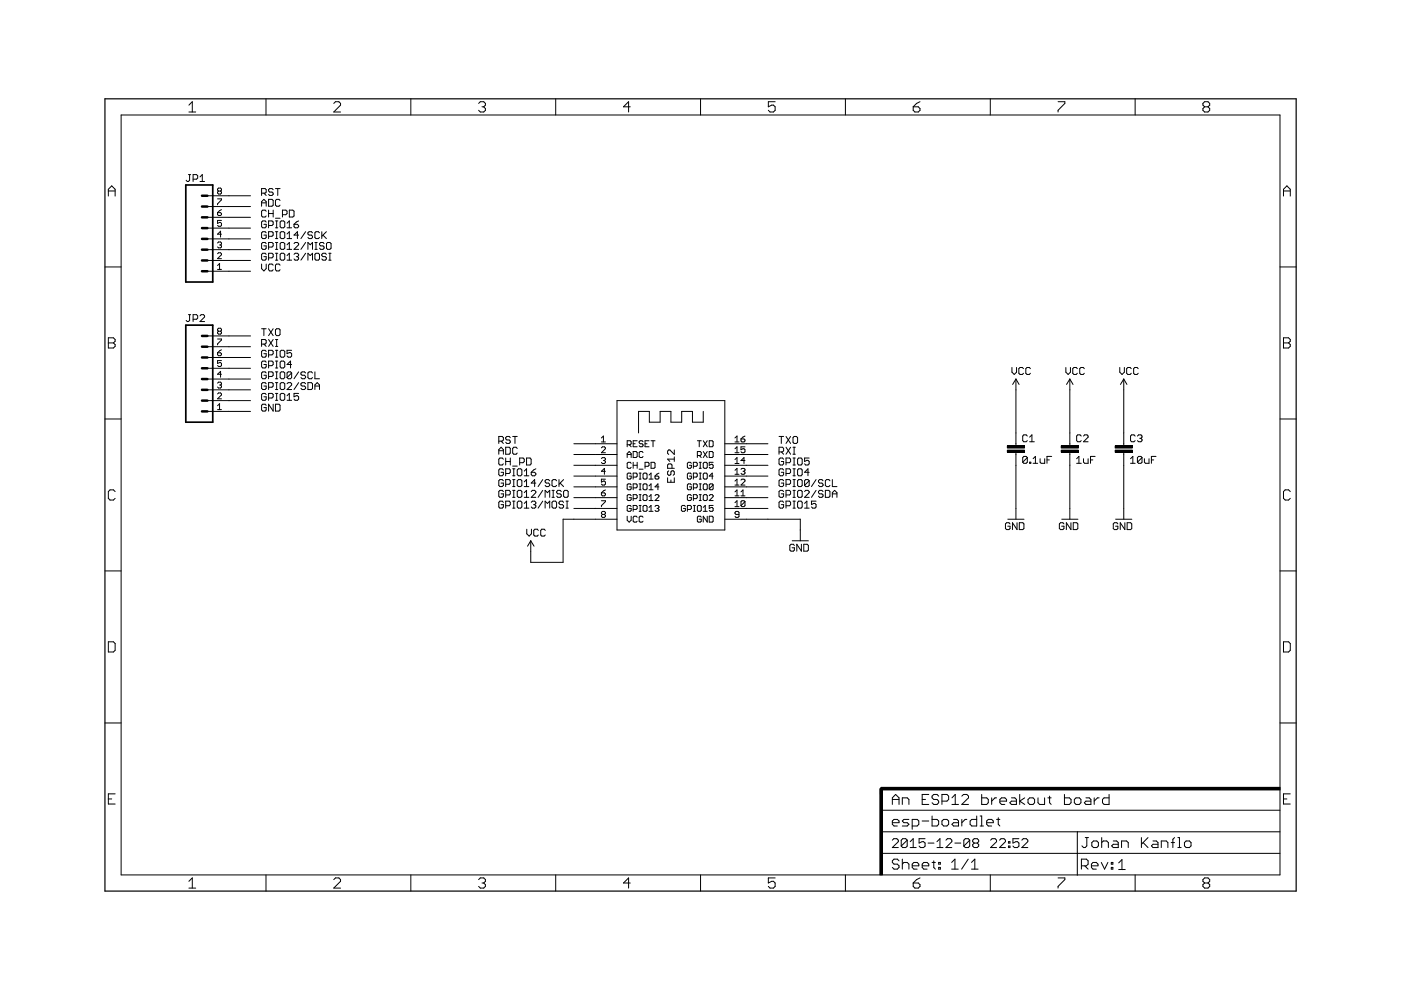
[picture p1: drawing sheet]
<?xml version="1.0" encoding="utf-8"?>
<!DOCTYPE eagle SYSTEM "eagle.dtd">
<!--
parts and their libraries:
SparkFun-Connectors: Licensing: Creative Commons ShareAlike 4.0 International - https://creativecommons.org/licenses/by-sa/4.0
-->
<eagle version="6.5.0">
<drawing>
<settings>
<setting alwaysvectorfont="yes"/>
<setting verticaltext="up"/>
</settings>
<grid distance="0.1" unitdist="inch" unit="inch" style="lines" multiple="1" display="no" altdistance="0.01" altunitdist="inch" altunit="inch"/>
<schematic xreflabel="%F%N/%S.%C%R" xrefpart="/%S.%C%R">
<libraries>
<library name="adafruit">
<symbols>
<symbol name="ESP8266-12">
<wire x1="-12.7" y1="15.24" x2="12.7" y2="15.24" width="0.254" layer="94"/>
<wire x1="12.7" y1="15.24" x2="12.7" y2="-15.24" width="0.254" layer="94"/>
<wire x1="12.7" y1="-15.24" x2="-12.7" y2="-15.24" width="0.254" layer="94"/>
<wire x1="-12.7" y1="-15.24" x2="-12.7" y2="15.24" width="0.254" layer="94"/>
<wire x1="-7.62" y1="7.62" x2="-7.62" y2="12.7" width="0.254" layer="94"/>
<wire x1="-7.62" y1="12.7" x2="-5.08" y2="12.7" width="0.254" layer="94"/>
<wire x1="-5.08" y1="12.7" x2="-5.08" y2="10.16" width="0.254" layer="94"/>
<wire x1="-5.08" y1="10.16" x2="-2.54" y2="10.16" width="0.254" layer="94"/>
<wire x1="-2.54" y1="10.16" x2="-2.54" y2="12.7" width="0.254" layer="94"/>
<wire x1="-2.54" y1="12.7" x2="0" y2="12.7" width="0.254" layer="94"/>
<wire x1="0" y1="12.7" x2="0" y2="10.16" width="0.254" layer="94"/>
<wire x1="0" y1="10.16" x2="2.54" y2="10.16" width="0.254" layer="94"/>
<wire x1="2.54" y1="10.16" x2="2.54" y2="12.7" width="0.254" layer="94"/>
<wire x1="2.54" y1="12.7" x2="5.08" y2="12.7" width="0.254" layer="94"/>
<wire x1="5.08" y1="12.7" x2="5.08" y2="10.16" width="0.254" layer="94"/>
<wire x1="5.08" y1="10.16" x2="7.62" y2="10.16" width="0.254" layer="94"/>
<wire x1="7.62" y1="10.16" x2="7.62" y2="12.7" width="0.254" layer="94"/>
<pin name="RESET" x="-17.78" y="5.08" length="middle" direction="in"/>
<pin name="ADC" x="-17.78" y="2.54" length="middle" direction="pas"/>
<pin name="CH_PD" x="-17.78" y="0" length="middle" direction="in"/>
<pin name="GPIO16" x="-17.78" y="-2.54" length="middle"/>
<pin name="GPIO14" x="-17.78" y="-5.08" length="middle"/>
<pin name="GPIO12" x="-17.78" y="-7.62" length="middle"/>
<pin name="GPIO13" x="-17.78" y="-10.16" length="middle"/>
<pin name="VCC" x="-17.78" y="-12.7" length="middle" direction="pwr"/>
<pin name="GND" x="17.78" y="-12.7" length="middle" direction="pwr" rot="R180"/>
<pin name="GPIO15" x="17.78" y="-10.16" length="middle" rot="R180"/>
<pin name="GPIO2" x="17.78" y="-7.62" length="middle" rot="R180"/>
<pin name="GPIO0" x="17.78" y="-5.08" length="middle" rot="R180"/>
<pin name="GPIO4" x="17.78" y="-2.54" length="middle" rot="R180"/>
<pin name="GPIO5" x="17.78" y="0" length="middle" rot="R180"/>
<pin name="RXD" x="17.78" y="2.54" length="middle" direction="in" rot="R180"/>
<pin name="TXD" x="17.78" y="5.08" length="middle" direction="out" rot="R180"/>
<text x="0" y="0" size="1.778" layer="94" font="vector" ratio="12" rot="R90" align="center">ESP12</text>
</symbol>
</symbols>
<devicesets>
<deviceset name="ESP-12" prefix="X" uservalue="yes">
<gates>
<gate name="G$1" symbol="ESP8266-12" x="0" y="0"/>
</gates>
<devices>
<device name="" package="ESP-12">
<connects>
<connect gate="G$1" pin="ADC" pad="2"/>
<connect gate="G$1" pin="CH_PD" pad="3"/>
<connect gate="G$1" pin="GND" pad="9"/>
<connect gate="G$1" pin="GPIO0" pad="12"/>
<connect gate="G$1" pin="GPIO12" pad="6"/>
<connect gate="G$1" pin="GPIO13" pad="7"/>
<connect gate="G$1" pin="GPIO14" pad="5"/>
<connect gate="G$1" pin="GPIO15" pad="10"/>
<connect gate="G$1" pin="GPIO16" pad="4"/>
<connect gate="G$1" pin="GPIO2" pad="11"/>
<connect gate="G$1" pin="GPIO4" pad="13"/>
<connect gate="G$1" pin="GPIO5" pad="14"/>
<connect gate="G$1" pin="RESET" pad="1"/>
<connect gate="G$1" pin="RXD" pad="15"/>
<connect gate="G$1" pin="TXD" pad="16"/>
<connect gate="G$1" pin="VCC" pad="8"/>
</connects>
<technologies>
<technology name=""/>
</technologies>
</device>
</devices>
</deviceset>
</devicesets>
</library>
<library name="SparkFun-Connectors">
<symbols>
<symbol name="M08">
<wire x1="1.27" y1="-10.16" x2="-5.08" y2="-10.16" width="0.4064" layer="94"/>
<wire x1="-1.27" y1="-2.54" x2="0" y2="-2.54" width="0.6096" layer="94"/>
<wire x1="-1.27" y1="-5.08" x2="0" y2="-5.08" width="0.6096" layer="94"/>
<wire x1="-1.27" y1="-7.62" x2="0" y2="-7.62" width="0.6096" layer="94"/>
<wire x1="-5.08" y1="12.7" x2="-5.08" y2="-10.16" width="0.4064" layer="94"/>
<wire x1="1.27" y1="-10.16" x2="1.27" y2="12.7" width="0.4064" layer="94"/>
<wire x1="-5.08" y1="12.7" x2="1.27" y2="12.7" width="0.4064" layer="94"/>
<wire x1="-1.27" y1="2.54" x2="0" y2="2.54" width="0.6096" layer="94"/>
<wire x1="-1.27" y1="0" x2="0" y2="0" width="0.6096" layer="94"/>
<wire x1="-1.27" y1="5.08" x2="0" y2="5.08" width="0.6096" layer="94"/>
<wire x1="-1.27" y1="7.62" x2="0" y2="7.62" width="0.6096" layer="94"/>
<wire x1="-1.27" y1="10.16" x2="0" y2="10.16" width="0.6096" layer="94"/>
<text x="-5.08" y="-12.7" size="1.778" layer="96">&gt;VALUE</text>
<text x="-5.08" y="13.462" size="1.778" layer="95">&gt;NAME</text>
<pin name="1" x="5.08" y="-7.62" visible="pad" length="middle" direction="pas" swaplevel="1" rot="R180"/>
<pin name="2" x="5.08" y="-5.08" visible="pad" length="middle" direction="pas" swaplevel="1" rot="R180"/>
<pin name="3" x="5.08" y="-2.54" visible="pad" length="middle" direction="pas" swaplevel="1" rot="R180"/>
<pin name="4" x="5.08" y="0" visible="pad" length="middle" direction="pas" swaplevel="1" rot="R180"/>
<pin name="5" x="5.08" y="2.54" visible="pad" length="middle" direction="pas" swaplevel="1" rot="R180"/>
<pin name="6" x="5.08" y="5.08" visible="pad" length="middle" direction="pas" swaplevel="1" rot="R180"/>
<pin name="7" x="5.08" y="7.62" visible="pad" length="middle" direction="pas" swaplevel="1" rot="R180"/>
<pin name="8" x="5.08" y="10.16" visible="pad" length="middle" direction="pas" swaplevel="1" rot="R180"/>
</symbol>
</symbols>
<devicesets>
<deviceset name="M08" prefix="JP" uservalue="yes">
<gates>
<gate name="G$1" symbol="M08" x="-2.54" y="0"/>
</gates>
<devices>
<device name="SILK_FEMALE_PTH" package="1X08">
<connects>
<connect gate="G$1" pin="1" pad="1"/>
<connect gate="G$1" pin="2" pad="2"/>
<connect gate="G$1" pin="3" pad="3"/>
<connect gate="G$1" pin="4" pad="4"/>
<connect gate="G$1" pin="5" pad="5"/>
<connect gate="G$1" pin="6" pad="6"/>
<connect gate="G$1" pin="7" pad="7"/>
<connect gate="G$1" pin="8" pad="8"/>
</connects>
<technologies>
<technology name="">
<attribute name="PROD_ID" value="CONN-08438"/>
</technology>
</technologies>
</device>
<device name="LOCK" package="1X08_LOCK">
<connects>
<connect gate="G$1" pin="1" pad="1"/>
<connect gate="G$1" pin="2" pad="2"/>
<connect gate="G$1" pin="3" pad="3"/>
<connect gate="G$1" pin="4" pad="4"/>
<connect gate="G$1" pin="5" pad="5"/>
<connect gate="G$1" pin="6" pad="6"/>
<connect gate="G$1" pin="7" pad="7"/>
<connect gate="G$1" pin="8" pad="8"/>
</connects>
<technologies>
<technology name=""/>
</technologies>
</device>
<device name="LOCK_LONGPADS" package="1X08_LOCK_LONGPADS">
<connects>
<connect gate="G$1" pin="1" pad="1"/>
<connect gate="G$1" pin="2" pad="2"/>
<connect gate="G$1" pin="3" pad="3"/>
<connect gate="G$1" pin="4" pad="4"/>
<connect gate="G$1" pin="5" pad="5"/>
<connect gate="G$1" pin="6" pad="6"/>
<connect gate="G$1" pin="7" pad="7"/>
<connect gate="G$1" pin="8" pad="8"/>
</connects>
<technologies>
<technology name=""/>
</technologies>
</device>
<device name="LONGPADS" package="1X08_LONGPADS">
<connects>
<connect gate="G$1" pin="1" pad="1"/>
<connect gate="G$1" pin="2" pad="2"/>
<connect gate="G$1" pin="3" pad="3"/>
<connect gate="G$1" pin="4" pad="4"/>
<connect gate="G$1" pin="5" pad="5"/>
<connect gate="G$1" pin="6" pad="6"/>
<connect gate="G$1" pin="7" pad="7"/>
<connect gate="G$1" pin="8" pad="8"/>
</connects>
<technologies>
<technology name=""/>
</technologies>
</device>
<device name="3.5MM-8" package="SCREWTERMINAL-3.5MM-8">
<connects>
<connect gate="G$1" pin="1" pad="1"/>
<connect gate="G$1" pin="2" pad="2"/>
<connect gate="G$1" pin="3" pad="3"/>
<connect gate="G$1" pin="4" pad="4"/>
<connect gate="G$1" pin="5" pad="5"/>
<connect gate="G$1" pin="6" pad="6"/>
<connect gate="G$1" pin="7" pad="7"/>
<connect gate="G$1" pin="8" pad="8"/>
</connects>
<technologies>
<technology name=""/>
</technologies>
</device>
<device name="SMD-STRAIGHT-FEMALE" package="1X08_SMD">
<connects>
<connect gate="G$1" pin="1" pad="1"/>
<connect gate="G$1" pin="2" pad="2"/>
<connect gate="G$1" pin="3" pad="3"/>
<connect gate="G$1" pin="4" pad="4"/>
<connect gate="G$1" pin="5" pad="5"/>
<connect gate="G$1" pin="6" pad="6"/>
<connect gate="G$1" pin="7" pad="7"/>
<connect gate="G$1" pin="8" pad="8"/>
</connects>
<technologies>
<technology name="">
<attribute name="PROD_ID" value="CONN-10204"/>
</technology>
</technologies>
</device>
<device name="SMD-STRAIGHT-ALT-FEMALE" package="1X08_SMD_ALT">
<connects>
<connect gate="G$1" pin="1" pad="1"/>
<connect gate="G$1" pin="2" pad="2"/>
<connect gate="G$1" pin="3" pad="3"/>
<connect gate="G$1" pin="4" pad="4"/>
<connect gate="G$1" pin="5" pad="5"/>
<connect gate="G$1" pin="6" pad="6"/>
<connect gate="G$1" pin="7" pad="7"/>
<connect gate="G$1" pin="8" pad="8"/>
</connects>
<technologies>
<technology name="">
<attribute name="PROD_ID" value="CONN-10204"/>
</technology>
</technologies>
</device>
<device name="SMD-COMBO-FEMALE" package="1X08_SMD_COMBINED">
<connects>
<connect gate="G$1" pin="1" pad="1"/>
<connect gate="G$1" pin="2" pad="2"/>
<connect gate="G$1" pin="3" pad="3"/>
<connect gate="G$1" pin="4" pad="4"/>
<connect gate="G$1" pin="5" pad="5"/>
<connect gate="G$1" pin="6" pad="6"/>
<connect gate="G$1" pin="7" pad="7"/>
<connect gate="G$1" pin="8" pad="8"/>
</connects>
<technologies>
<technology name="">
<attribute name="PROD_ID" value="CONN-10204"/>
</technology>
</technologies>
</device>
<device name="BM08B-SRSS-TB" package="BM08B-SRSS-TB">
<connects>
<connect gate="G$1" pin="1" pad="1"/>
<connect gate="G$1" pin="2" pad="2"/>
<connect gate="G$1" pin="3" pad="3"/>
<connect gate="G$1" pin="4" pad="4"/>
<connect gate="G$1" pin="5" pad="5"/>
<connect gate="G$1" pin="6" pad="6"/>
<connect gate="G$1" pin="7" pad="7"/>
<connect gate="G$1" pin="8" pad="8"/>
</connects>
<technologies>
<technology name=""/>
</technologies>
</device>
<device name="SMD-MALE" package="1X08_SMD_MALE">
<connects>
<connect gate="G$1" pin="1" pad="1"/>
<connect gate="G$1" pin="2" pad="2"/>
<connect gate="G$1" pin="3" pad="3"/>
<connect gate="G$1" pin="4" pad="4"/>
<connect gate="G$1" pin="5" pad="5"/>
<connect gate="G$1" pin="6" pad="6"/>
<connect gate="G$1" pin="7" pad="7"/>
<connect gate="G$1" pin="8" pad="8"/>
</connects>
<technologies>
<technology name="">
<attribute name="PROD_ID" value="CONN-11292"/>
</technology>
</technologies>
</device>
<device name="NO_SILK_FEMALE_PTH" package="1X08_NO_SILK">
<connects>
<connect gate="G$1" pin="1" pad="1"/>
<connect gate="G$1" pin="2" pad="2"/>
<connect gate="G$1" pin="3" pad="3"/>
<connect gate="G$1" pin="4" pad="4"/>
<connect gate="G$1" pin="5" pad="5"/>
<connect gate="G$1" pin="6" pad="6"/>
<connect gate="G$1" pin="7" pad="7"/>
<connect gate="G$1" pin="8" pad="8"/>
</connects>
<technologies>
<technology name="">
<attribute name="PROD_ID" value="CONN-08438"/>
</technology>
</technologies>
</device>
<device name="NO_SILK" package="1X08_PIN1_NO_SILK">
<connects>
<connect gate="G$1" pin="1" pad="1"/>
<connect gate="G$1" pin="2" pad="2"/>
<connect gate="G$1" pin="3" pad="3"/>
<connect gate="G$1" pin="4" pad="4"/>
<connect gate="G$1" pin="5" pad="5"/>
<connect gate="G$1" pin="6" pad="6"/>
<connect gate="G$1" pin="7" pad="7"/>
<connect gate="G$1" pin="8" pad="8"/>
</connects>
<technologies>
<technology name=""/>
</technologies>
</device>
<device name="" package="1X08_ROUND">
<connects>
<connect gate="G$1" pin="1" pad="1"/>
<connect gate="G$1" pin="2" pad="2"/>
<connect gate="G$1" pin="3" pad="3"/>
<connect gate="G$1" pin="4" pad="4"/>
<connect gate="G$1" pin="5" pad="5"/>
<connect gate="G$1" pin="6" pad="6"/>
<connect gate="G$1" pin="7" pad="7"/>
<connect gate="G$1" pin="8" pad="8"/>
</connects>
<technologies>
<technology name=""/>
</technologies>
</device>
<device name="LOCK_NO_SILK" package="1X08_LOCK_NO_SILK">
<connects>
<connect gate="G$1" pin="1" pad="1"/>
<connect gate="G$1" pin="2" pad="2"/>
<connect gate="G$1" pin="3" pad="3"/>
<connect gate="G$1" pin="4" pad="4"/>
<connect gate="G$1" pin="5" pad="5"/>
<connect gate="G$1" pin="6" pad="6"/>
<connect gate="G$1" pin="7" pad="7"/>
<connect gate="G$1" pin="8" pad="8"/>
</connects>
<technologies>
<technology name=""/>
</technologies>
</device>
</devices>
</deviceset>
</devicesets>
</library>
<library name="SparkFun-Aesthetics">
<symbols>
<symbol name="VCC">
<wire x1="0.762" y1="1.27" x2="0" y2="2.54" width="0.254" layer="94"/>
<wire x1="0" y1="2.54" x2="-0.762" y2="1.27" width="0.254" layer="94"/>
<text x="-1.016" y="3.556" size="1.778" layer="96">&gt;VALUE</text>
<pin name="VCC" x="0" y="0" visible="off" length="short" direction="sup" rot="R90"/>
</symbol>
<symbol name="DGND">
<wire x1="-1.905" y1="0" x2="1.905" y2="0" width="0.254" layer="94"/>
<text x="-2.54" y="-2.54" size="1.778" layer="96">&gt;VALUE</text>
<pin name="GND" x="0" y="2.54" visible="off" length="short" direction="sup" rot="R270"/>
</symbol>
<symbol name="FR-A4L">
<rectangle x1="178.7652" y1="0" x2="179.3748" y2="20.32" layer="94"/>
<rectangle x1="225.7552" y1="-26.67" x2="226.3648" y2="67.31" layer="94" rot="R90"/>
<wire x1="225.29" y1="-0.1" x2="225.29" y2="5.08" width="0.1016" layer="94"/>
<wire x1="225.29" y1="5.08" x2="273.05" y2="5.08" width="0.1016" layer="94"/>
<wire x1="225.29" y1="5.08" x2="179.07" y2="5.08" width="0.1016" layer="94"/>
<wire x1="179.07" y1="10.16" x2="225.29" y2="10.16" width="0.1016" layer="94"/>
<wire x1="225.29" y1="10.16" x2="273.05" y2="10.16" width="0.1016" layer="94"/>
<wire x1="179.07" y1="15.24" x2="273.05" y2="15.24" width="0.1016" layer="94"/>
<wire x1="225.29" y1="5.08" x2="225.29" y2="10.16" width="0.1016" layer="94"/>
<wire x1="179.07" y1="19.05" x2="179.07" y2="20.32" width="0.6096" layer="94"/>
<wire x1="179.07" y1="20.32" x2="180.34" y2="20.32" width="0.6096" layer="94"/>
<text x="181.61" y="11.43" size="2.54" layer="94" font="vector">&gt;DRAWING_NAME</text>
<text x="181.61" y="6.35" size="2.286" layer="94" font="vector">&gt;LAST_DATE_TIME</text>
<text x="195.58" y="1.27" size="2.54" layer="94" font="vector">&gt;SHEET</text>
<text x="181.61" y="1.27" size="2.54" layer="94" font="vector">Sheet:</text>
<text x="181.61" y="16.51" size="2.54" layer="94" font="vector">&gt;CNAME</text>
<text x="226.16" y="1.27" size="2.54" layer="94" font="vector">Rev:</text>
<text x="226.26" y="6.35" size="2.54" layer="94" font="vector">&gt;DESIGNER</text>
<text x="234.92" y="1.17" size="2.54" layer="94" font="vector">&gt;CREVISION</text>
<frame x1="-3.81" y1="-3.81" x2="276.86" y2="182.88" columns="8" rows="5" layer="94"/>
</symbol>
</symbols>
<devicesets>
<deviceset name="VCC" prefix="SUPPLY">
<gates>
<gate name="G$1" symbol="VCC" x="0" y="0"/>
</gates>
<devices>
<device name="">
<technologies>
<technology name=""/>
</technologies>
</device>
</devices>
</deviceset>
<deviceset name="GND" prefix="GND">
<gates>
<gate name="1" symbol="DGND" x="0" y="0"/>
</gates>
<devices>
<device name="">
<technologies>
<technology name=""/>
</technologies>
</device>
</devices>
</deviceset>
<deviceset name="FRAME-A4L" prefix="FRAME">
<gates>
<gate name="G$1" symbol="FR-A4L" x="0" y="0"/>
</gates>
<devices>
<device name="">
<technologies>
<technology name=""/>
</technologies>
</device>
</devices>
</deviceset>
</devicesets>
</library>
<library name="SparkFun-Capacitors">
<symbols>
<symbol name="CAP">
<wire x1="0" y1="2.54" x2="0" y2="2.032" width="0.1524" layer="94"/>
<wire x1="0" y1="0" x2="0" y2="0.508" width="0.1524" layer="94"/>
<text x="1.524" y="2.921" size="1.778" layer="95">&gt;NAME</text>
<text x="1.524" y="-2.159" size="1.778" layer="96">&gt;VALUE</text>
<rectangle x1="-2.032" y1="0.508" x2="2.032" y2="1.016" layer="94"/>
<rectangle x1="-2.032" y1="1.524" x2="2.032" y2="2.032" layer="94"/>
<pin name="1" x="0" y="5.08" visible="off" length="short" direction="pas" swaplevel="1" rot="R270"/>
<pin name="2" x="0" y="-2.54" visible="off" length="short" direction="pas" swaplevel="1" rot="R90"/>
</symbol>
</symbols>
<devicesets>
<deviceset name="CAP" prefix="C" uservalue="yes">
<gates>
<gate name="G$1" symbol="CAP" x="0" y="0"/>
</gates>
<devices>
<device name="PTH" package="CAP-PTH-SMALL">
<connects>
<connect gate="G$1" pin="1" pad="1"/>
<connect gate="G$1" pin="2" pad="2"/>
</connects>
<technologies>
<technology name=""/>
</technologies>
</device>
<device name="PTH2" package="CAP-PTH-SMALL2">
<connects>
<connect gate="G$1" pin="1" pad="1"/>
<connect gate="G$1" pin="2" pad="2"/>
</connects>
<technologies>
<technology name=""/>
</technologies>
</device>
<device name="0805" package="0805">
<connects>
<connect gate="G$1" pin="1" pad="1"/>
<connect gate="G$1" pin="2" pad="2"/>
</connects>
<technologies>
<technology name=""/>
</technologies>
</device>
<device name="PTH3" package="CAP-PTH-LARGE">
<connects>
<connect gate="G$1" pin="1" pad="1"/>
<connect gate="G$1" pin="2" pad="2"/>
</connects>
<technologies>
<technology name=""/>
</technologies>
</device>
<device name="SMD" package="GRM43D">
<connects>
<connect gate="G$1" pin="1" pad="A"/>
<connect gate="G$1" pin="2" pad="C"/>
</connects>
<technologies>
<technology name=""/>
</technologies>
</device>
<device name="0603-CAP" package="0603-CAP">
<connects>
<connect gate="G$1" pin="1" pad="1"/>
<connect gate="G$1" pin="2" pad="2"/>
</connects>
<technologies>
<technology name=""/>
</technologies>
</device>
<device name="0402-CAP" package="0402-CAP">
<connects>
<connect gate="G$1" pin="1" pad="1"/>
<connect gate="G$1" pin="2" pad="2"/>
</connects>
<technologies>
<technology name=""/>
</technologies>
</device>
<device name="PTH1" package="CAP-PTH-5MM">
<connects>
<connect gate="G$1" pin="1" pad="1"/>
<connect gate="G$1" pin="2" pad="2"/>
</connects>
<technologies>
<technology name=""/>
</technologies>
</device>
<device name="_" package="AXIAL-5MM">
<connects>
<connect gate="G$1" pin="1" pad="P$1"/>
<connect gate="G$1" pin="2" pad="P$2"/>
</connects>
<technologies>
<technology name=""/>
</technologies>
</device>
<device name="1210" package="1210">
<connects>
<connect gate="G$1" pin="1" pad="1"/>
<connect gate="G$1" pin="2" pad="2"/>
</connects>
<technologies>
<technology name=""/>
</technologies>
</device>
<device name="1206" package="1206">
<connects>
<connect gate="G$1" pin="1" pad="1"/>
<connect gate="G$1" pin="2" pad="2"/>
</connects>
<technologies>
<technology name=""/>
</technologies>
</device>
<device name="ASMD" package="CTZ3">
<connects>
<connect gate="G$1" pin="1" pad="+"/>
<connect gate="G$1" pin="2" pad="-"/>
</connects>
<technologies>
<technology name=""/>
</technologies>
</device>
<device name="KIT" package="CAP-PTH-SMALL-KIT">
<connects>
<connect gate="G$1" pin="1" pad="1"/>
<connect gate="G$1" pin="2" pad="2"/>
</connects>
<technologies>
<technology name=""/>
</technologies>
</device>
<device name="EZ" package="CAP-PTH-SMALLEZ">
<connects>
<connect gate="G$1" pin="1" pad="1"/>
<connect gate="G$1" pin="2" pad="2"/>
</connects>
<technologies>
<technology name=""/>
</technologies>
</device>
</devices>
</deviceset>
</devicesets>
</library>
</libraries>
<attributes>
<attribute name="CNAME" value="An ESP12 breakout board"/>
<attribute name="CREVISION" value="1"/>
<attribute name="DESIGNER" value="Johan Kanflo"/>
</attributes>
<variantdefs>
</variantdefs>
<classes>
<class number="0" name="default" width="0" drill="0">
</class>
</classes>
<parts>
<part name="X1" library="adafruit" deviceset="ESP-12" device=""/>
<part name="SUPPLY2" library="SparkFun-Aesthetics" deviceset="VCC" device=""/>
<part name="GND2" library="SparkFun-Aesthetics" deviceset="GND" device=""/>
<part name="C1" library="SparkFun-Capacitors" deviceset="CAP" device="0603-CAP" value="0.1uF"/>
<part name="SUPPLY8" library="SparkFun-Aesthetics" deviceset="VCC" device=""/>
<part name="GND9" library="SparkFun-Aesthetics" deviceset="GND" device=""/>
<part name="JP1" library="SparkFun-Connectors" deviceset="M08" device=""/>
<part name="JP2" library="SparkFun-Connectors" deviceset="M08" device=""/>
<part name="FRAME1" library="SparkFun-Aesthetics" deviceset="FRAME-A4L" device=""/>
<part name="C2" library="SparkFun-Capacitors" deviceset="CAP" device="0603-CAP" value="1uF"/>
<part name="C3" library="SparkFun-Capacitors" deviceset="CAP" device="0603-CAP" value="10uF"/>
<part name="SUPPLY12" library="SparkFun-Aesthetics" deviceset="VCC" device=""/>
<part name="GND11" library="SparkFun-Aesthetics" deviceset="GND" device=""/>
<part name="GND12" library="SparkFun-Aesthetics" deviceset="GND" device=""/>
<part name="SUPPLY13" library="SparkFun-Aesthetics" deviceset="VCC" device=""/>
</parts>
<sheets>
<sheet>
<plain>
</plain>
<instances>
<instance part="X1" gate="G$1" x="142.24" y="104.14"/>
<instance part="SUPPLY2" gate="G$1" x="109.22" y="83.82"/>
<instance part="GND2" gate="1" x="172.72" y="86.36"/>
<instance part="C1" gate="G$1" x="223.52" y="106.68"/>
<instance part="SUPPLY8" gate="G$1" x="223.52" y="121.92"/>
<instance part="GND9" gate="1" x="223.52" y="91.44"/>
<instance part="JP1" gate="G$1" x="33.02" y="157.48"/>
<instance part="JP2" gate="G$1" x="33.02" y="124.46"/>
<instance part="FRAME1" gate="G$1" x="12.7" y="7.62"/>
<instance part="C2" gate="G$1" x="236.22" y="106.68"/>
<instance part="C3" gate="G$1" x="248.92" y="106.68"/>
<instance part="SUPPLY12" gate="G$1" x="236.22" y="121.92"/>
<instance part="GND11" gate="1" x="236.22" y="91.44"/>
<instance part="GND12" gate="1" x="248.92" y="91.44"/>
<instance part="SUPPLY13" gate="G$1" x="248.92" y="121.92"/>
</instances>
<busses>
</busses>
<nets>
<net name="RXI" class="0">
<segment>
<pinref part="X1" gate="G$1" pin="RXD"/>
<wire x1="160.02" y1="106.68" x2="165.1" y2="106.68" width="0.1524" layer="91"/>
<label x="167.64" y="106.68" size="1.778" layer="95"/>
</segment>
<segment>
<pinref part="JP2" gate="G$1" pin="7"/>
<wire x1="38.1" y1="132.08" x2="43.18" y2="132.08" width="0.1524" layer="91"/>
<label x="45.72" y="132.08" size="1.778" layer="95"/>
</segment>
</net>
<net name="TXO" class="0">
<segment>
<pinref part="X1" gate="G$1" pin="TXD"/>
<wire x1="160.02" y1="109.22" x2="165.1" y2="109.22" width="0.1524" layer="91"/>
<label x="167.64" y="109.22" size="1.778" layer="95"/>
</segment>
<segment>
<pinref part="JP2" gate="G$1" pin="8"/>
<wire x1="38.1" y1="134.62" x2="43.18" y2="134.62" width="0.1524" layer="91"/>
<label x="45.72" y="134.62" size="1.778" layer="95"/>
</segment>
</net>
<net name="GPIO0/SCL" class="0">
<segment>
<pinref part="X1" gate="G$1" pin="GPIO0"/>
<wire x1="160.02" y1="99.06" x2="165.1" y2="99.06" width="0.1524" layer="91"/>
<label x="167.64" y="99.06" size="1.778" layer="95"/>
</segment>
<segment>
<pinref part="JP2" gate="G$1" pin="4"/>
<wire x1="38.1" y1="124.46" x2="43.18" y2="124.46" width="0.1524" layer="91"/>
<label x="45.72" y="124.46" size="1.778" layer="95"/>
</segment>
</net>
<net name="GPIO2/SDA" class="0">
<segment>
<pinref part="X1" gate="G$1" pin="GPIO2"/>
<wire x1="160.02" y1="96.52" x2="165.1" y2="96.52" width="0.1524" layer="91"/>
<label x="167.64" y="96.52" size="1.778" layer="95"/>
</segment>
<segment>
<pinref part="JP2" gate="G$1" pin="3"/>
<wire x1="38.1" y1="121.92" x2="43.18" y2="121.92" width="0.1524" layer="91"/>
<label x="45.72" y="121.92" size="1.778" layer="95"/>
</segment>
</net>
<net name="GPIO13/MOSI" class="0">
<segment>
<pinref part="X1" gate="G$1" pin="GPIO13"/>
<wire x1="124.46" y1="93.98" x2="119.38" y2="93.98" width="0.1524" layer="91"/>
<label x="101.6" y="93.98" size="1.778" layer="95"/>
</segment>
<segment>
<pinref part="JP1" gate="G$1" pin="2"/>
<wire x1="38.1" y1="152.4" x2="43.18" y2="152.4" width="0.1524" layer="91"/>
<label x="45.72" y="152.4" size="1.778" layer="95"/>
</segment>
</net>
<net name="GPIO12/MISO" class="0">
<segment>
<pinref part="X1" gate="G$1" pin="GPIO12"/>
<wire x1="124.46" y1="96.52" x2="119.38" y2="96.52" width="0.1524" layer="91"/>
<label x="101.6" y="96.52" size="1.778" layer="95"/>
</segment>
<segment>
<pinref part="JP1" gate="G$1" pin="3"/>
<wire x1="38.1" y1="154.94" x2="43.18" y2="154.94" width="0.1524" layer="91"/>
<label x="45.72" y="154.94" size="1.778" layer="95"/>
</segment>
</net>
<net name="GPIO14/SCK" class="0">
<segment>
<pinref part="X1" gate="G$1" pin="GPIO14"/>
<wire x1="124.46" y1="99.06" x2="119.38" y2="99.06" width="0.1524" layer="91"/>
<label x="101.6" y="99.06" size="1.778" layer="95"/>
</segment>
<segment>
<pinref part="JP1" gate="G$1" pin="4"/>
<wire x1="38.1" y1="157.48" x2="43.18" y2="157.48" width="0.1524" layer="91"/>
<label x="45.72" y="157.48" size="1.778" layer="95"/>
</segment>
</net>
<net name="GPIO16" class="0">
<segment>
<pinref part="X1" gate="G$1" pin="GPIO16"/>
<wire x1="124.46" y1="101.6" x2="119.38" y2="101.6" width="0.1524" layer="91"/>
<label x="101.6" y="101.6" size="1.778" layer="95"/>
</segment>
<segment>
<pinref part="JP1" gate="G$1" pin="5"/>
<wire x1="38.1" y1="160.02" x2="43.18" y2="160.02" width="0.1524" layer="91"/>
<label x="45.72" y="160.02" size="1.778" layer="95"/>
</segment>
</net>
<net name="CH_PD" class="0">
<segment>
<pinref part="X1" gate="G$1" pin="CH_PD"/>
<wire x1="124.46" y1="104.14" x2="119.38" y2="104.14" width="0.1524" layer="91"/>
<label x="101.6" y="104.14" size="1.778" layer="95"/>
</segment>
<segment>
<pinref part="JP1" gate="G$1" pin="6"/>
<wire x1="38.1" y1="162.56" x2="43.18" y2="162.56" width="0.1524" layer="91"/>
<label x="45.72" y="162.56" size="1.778" layer="95"/>
</segment>
</net>
<net name="ADC" class="0">
<segment>
<pinref part="X1" gate="G$1" pin="ADC"/>
<wire x1="124.46" y1="106.68" x2="119.38" y2="106.68" width="0.1524" layer="91"/>
<label x="101.6" y="106.68" size="1.778" layer="95"/>
</segment>
<segment>
<pinref part="JP1" gate="G$1" pin="7"/>
<wire x1="38.1" y1="165.1" x2="43.18" y2="165.1" width="0.1524" layer="91"/>
<label x="45.72" y="165.1" size="1.778" layer="95"/>
</segment>
</net>
<net name="RST" class="0">
<segment>
<pinref part="X1" gate="G$1" pin="RESET"/>
<wire x1="124.46" y1="109.22" x2="119.38" y2="109.22" width="0.1524" layer="91"/>
<label x="101.6" y="109.22" size="1.778" layer="95"/>
</segment>
<segment>
<pinref part="JP1" gate="G$1" pin="8"/>
<wire x1="38.1" y1="167.64" x2="43.18" y2="167.64" width="0.1524" layer="91"/>
<label x="45.72" y="167.64" size="1.778" layer="95"/>
</segment>
</net>
<net name="VCC" class="0">
<segment>
<pinref part="X1" gate="G$1" pin="VCC"/>
<wire x1="124.46" y1="91.44" x2="119.38" y2="91.44" width="0.1524" layer="91"/>
<wire x1="119.38" y1="91.44" x2="116.84" y2="91.44" width="0.1524" layer="91"/>
<wire x1="116.84" y1="91.44" x2="116.84" y2="81.28" width="0.1524" layer="91"/>
<pinref part="SUPPLY2" gate="G$1" pin="VCC"/>
<wire x1="116.84" y1="81.28" x2="109.22" y2="81.28" width="0.1524" layer="91"/>
<wire x1="109.22" y1="81.28" x2="109.22" y2="83.82" width="0.1524" layer="91"/>
</segment>
<segment>
<pinref part="C1" gate="G$1" pin="1"/>
<wire x1="223.52" y1="111.76" x2="223.52" y2="121.92" width="0.1524" layer="91"/>
<pinref part="SUPPLY8" gate="G$1" pin="VCC"/>
</segment>
<segment>
<pinref part="JP1" gate="G$1" pin="1"/>
<wire x1="38.1" y1="149.86" x2="43.18" y2="149.86" width="0.1524" layer="91"/>
<label x="45.72" y="149.86" size="1.778" layer="95"/>
</segment>
<segment>
<pinref part="SUPPLY13" gate="G$1" pin="VCC"/>
<pinref part="C3" gate="G$1" pin="1"/>
<wire x1="248.92" y1="121.92" x2="248.92" y2="111.76" width="0.1524" layer="91"/>
</segment>
<segment>
<pinref part="C2" gate="G$1" pin="1"/>
<pinref part="SUPPLY12" gate="G$1" pin="VCC"/>
<wire x1="236.22" y1="111.76" x2="236.22" y2="121.92" width="0.1524" layer="91"/>
</segment>
</net>
<net name="GND" class="0">
<segment>
<pinref part="X1" gate="G$1" pin="GND"/>
<wire x1="160.02" y1="91.44" x2="165.1" y2="91.44" width="0.1524" layer="91"/>
<pinref part="GND2" gate="1" pin="GND"/>
<wire x1="165.1" y1="91.44" x2="172.72" y2="91.44" width="0.1524" layer="91"/>
<wire x1="172.72" y1="91.44" x2="172.72" y2="88.9" width="0.1524" layer="91"/>
</segment>
<segment>
<pinref part="C1" gate="G$1" pin="2"/>
<wire x1="223.52" y1="104.14" x2="223.52" y2="93.98" width="0.1524" layer="91"/>
<pinref part="GND9" gate="1" pin="GND"/>
</segment>
<segment>
<pinref part="JP2" gate="G$1" pin="1"/>
<wire x1="38.1" y1="116.84" x2="43.18" y2="116.84" width="0.1524" layer="91"/>
<label x="45.72" y="116.84" size="1.778" layer="95"/>
</segment>
<segment>
<pinref part="C3" gate="G$1" pin="2"/>
<pinref part="GND12" gate="1" pin="GND"/>
<wire x1="248.92" y1="104.14" x2="248.92" y2="93.98" width="0.1524" layer="91"/>
</segment>
<segment>
<pinref part="C2" gate="G$1" pin="2"/>
<pinref part="GND11" gate="1" pin="GND"/>
<wire x1="236.22" y1="104.14" x2="236.22" y2="93.98" width="0.1524" layer="91"/>
</segment>
</net>
<net name="GPIO5" class="0">
<segment>
<pinref part="JP2" gate="G$1" pin="6"/>
<wire x1="38.1" y1="129.54" x2="43.18" y2="129.54" width="0.1524" layer="91"/>
<label x="45.72" y="129.54" size="1.778" layer="95"/>
</segment>
<segment>
<pinref part="X1" gate="G$1" pin="GPIO5"/>
<wire x1="160.02" y1="104.14" x2="165.1" y2="104.14" width="0.1524" layer="91"/>
<label x="167.64" y="104.14" size="1.778" layer="95"/>
</segment>
</net>
<net name="GPIO4" class="0">
<segment>
<pinref part="JP2" gate="G$1" pin="5"/>
<wire x1="38.1" y1="127" x2="43.18" y2="127" width="0.1524" layer="91"/>
<label x="45.72" y="127" size="1.778" layer="95"/>
</segment>
<segment>
<pinref part="X1" gate="G$1" pin="GPIO4"/>
<wire x1="160.02" y1="101.6" x2="165.1" y2="101.6" width="0.1524" layer="91"/>
<label x="167.64" y="101.6" size="1.778" layer="95"/>
</segment>
</net>
<net name="GPIO15" class="0">
<segment>
<pinref part="X1" gate="G$1" pin="GPIO15"/>
<wire x1="160.02" y1="93.98" x2="165.1" y2="93.98" width="0.1524" layer="91"/>
<label x="167.64" y="93.98" size="1.778" layer="95"/>
</segment>
<segment>
<pinref part="JP2" gate="G$1" pin="2"/>
<wire x1="38.1" y1="119.38" x2="43.18" y2="119.38" width="0.1524" layer="91"/>
<label x="45.72" y="119.38" size="1.778" layer="95"/>
</segment>
</net>
</nets>
</sheet>
</sheets>
</schematic>
</drawing>
</eagle>
